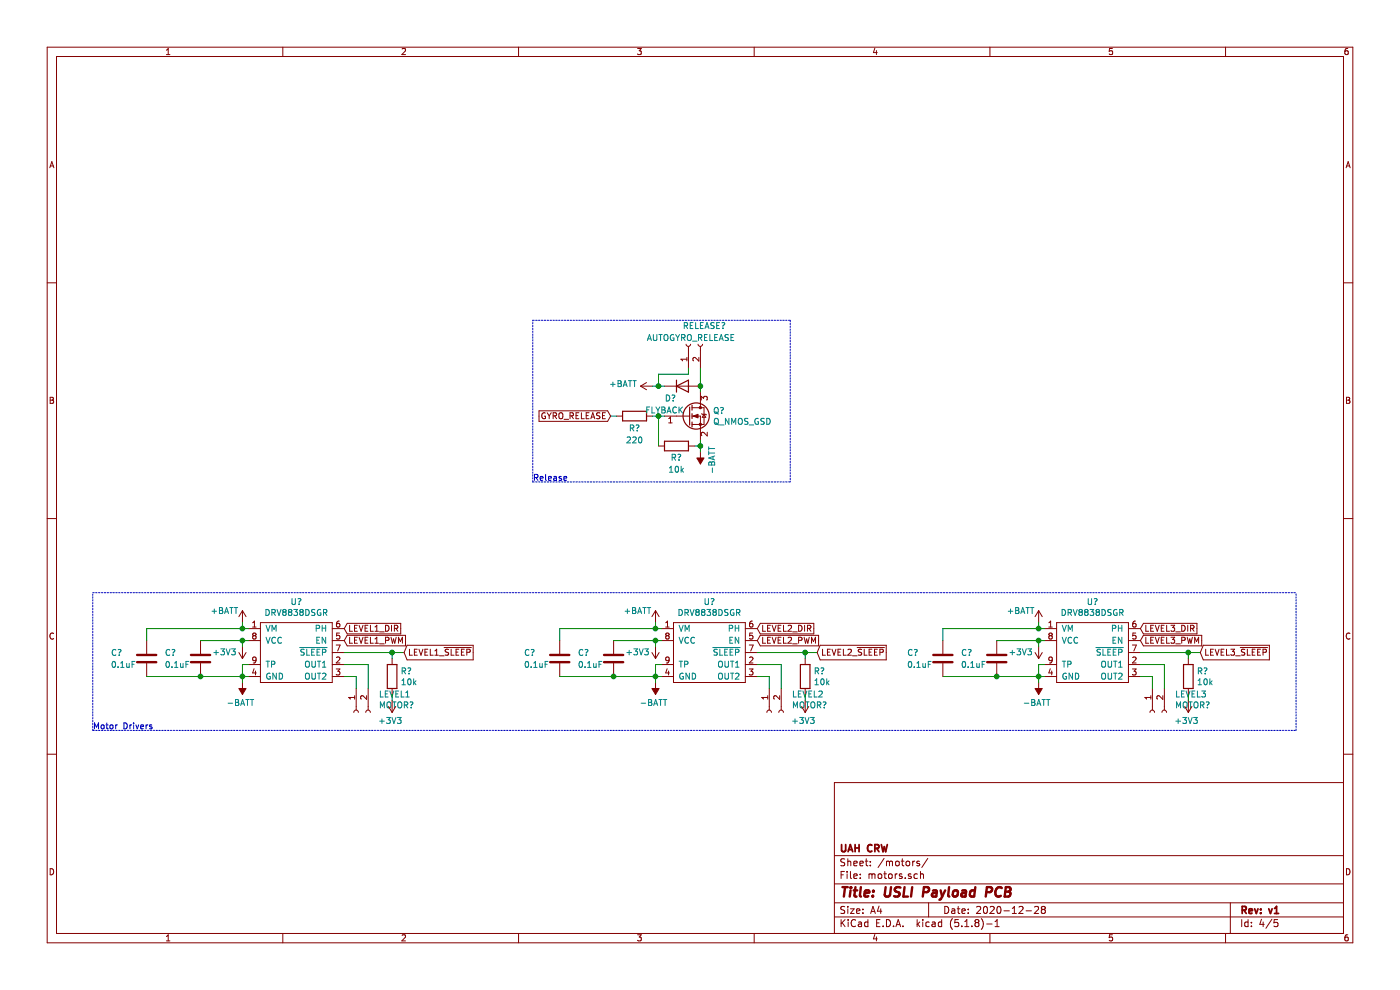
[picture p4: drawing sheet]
EESchema Schematic File Version 4
EELAYER 30 0
EELAYER END
$Descr A4 11693 8268
encoding utf-8
Sheet 4 5
Title "USLI Payload PCB"
Date "2020-12-28"
Rev "v1"
Comp "UAH CRW"
Comment1 ""
Comment2 ""
Comment3 ""
Comment4 ""
$EndDescr
$Comp
L power:-BATT #PWR?
U 1 1
P 5850 3775
AR Path="/600BB9C7" Ref="#PWR?"  Part="1" 
AR Path="/600B1082/600BB9C7" Ref="#PWR?"  Part="1" 
F 0 "#PWR?" H 5850 3625 50  0001 C CNN
F 1 "-BATT" V 5750 3725 50  0000 L CNN
F 2 "" H 5850 3775 50  0001 C CNN
F 3 "" H 5850 3775 50  0001 C CNN
	1    5850 3775
	-1   0    0    1   
$EndComp
$Comp
L Device:Q_NMOS_GSD Q?
U 1 1
P 5750 3475
AR Path="/600BB9CD" Ref="Q?"  Part="1" 
AR Path="/600B1082/600BB9CD" Ref="Q?"  Part="1" 
F 0 "Q?" H 5954 3521 50  0000 L CNN
F 1 "Q_NMOS_GSD" H 5954 3430 50  0000 L CNN
F 2 "Package_TO_SOT_SMD:SC-59_Handsoldering" H 5950 3575 50  0001 C CNN
F 3 "~" H 5750 3475 50  0001 C CNN
	1    5750 3475
	1    0    0    -1  
$EndComp
Wire Wire Line
	5850 3725 5850 3675
$Comp
L Device:R R?
U 1 1
P 5650 3725
AR Path="/600BB9D4" Ref="R?"  Part="1" 
AR Path="/600B1082/600BB9D4" Ref="R?"  Part="1" 
F 0 "R?" V 5550 3725 50  0000 C CNN
F 1 "10k" V 5450 3725 50  0000 C CNN
F 2 "Resistor_SMD:R_0402_1005Metric_Pad0.72x0.64mm_HandSolder" V 5580 3725 50  0001 C CNN
F 3 "~" H 5650 3725 50  0001 C CNN
	1    5650 3725
	0    -1   -1   0   
$EndComp
Wire Wire Line
	5500 3725 5500 3475
Wire Wire Line
	5500 3475 5550 3475
Wire Wire Line
	5500 3475 5450 3475
Connection ~ 5500 3475
Wire Wire Line
	5800 3725 5850 3725
Wire Wire Line
	5850 3725 5850 3775
Connection ~ 5850 3725
Text GLabel 5100 3475 0    50   Input ~ 0
GYRO_RELEASE
$Comp
L power:+BATT #PWR?
U 1 1
P 5450 3225
AR Path="/600BB9E2" Ref="#PWR?"  Part="1" 
AR Path="/600B1082/600BB9E2" Ref="#PWR?"  Part="1" 
F 0 "#PWR?" H 5450 3075 50  0001 C CNN
F 1 "+BATT" V 5465 3352 50  0000 L CNN
F 2 "" H 5450 3225 50  0001 C CNN
F 3 "" H 5450 3225 50  0001 C CNN
	1    5450 3225
	0    -1   -1   0   
$EndComp
$Comp
L CRW_PCB_v1:DRV8838DSGR U?
U 1 1
P 2475 5450
AR Path="/600BB9E8" Ref="U?"  Part="1" 
AR Path="/600B1082/600BB9E8" Ref="U?"  Part="1" 
F 0 "U?" H 2475 5875 50  0000 C CNN
F 1 "DRV8838DSGR" H 2475 5784 50  0000 C CNN
F 2 "CRW_PCB_v1:DRV8838DSGR" H 2475 5450 50  0001 C CNN
F 3 "" H 2475 5450 50  0001 C CNN
	1    2475 5450
	1    0    0    -1  
$EndComp
$Comp
L power:+BATT #PWR?
U 1 1
P 2025 5200
AR Path="/600BB9EE" Ref="#PWR?"  Part="1" 
AR Path="/600B1082/600BB9EE" Ref="#PWR?"  Part="1" 
F 0 "#PWR?" H 2025 5050 50  0001 C CNN
F 1 "+BATT" H 1875 5300 50  0000 C CNN
F 2 "" H 2025 5200 50  0001 C CNN
F 3 "" H 2025 5200 50  0001 C CNN
	1    2025 5200
	1    0    0    -1  
$EndComp
$Comp
L power:+3V3 #PWR?
U 1 1
P 2025 5400
AR Path="/600BB9F4" Ref="#PWR?"  Part="1" 
AR Path="/600B1082/600BB9F4" Ref="#PWR?"  Part="1" 
F 0 "#PWR?" H 2025 5250 50  0001 C CNN
F 1 "+3V3" H 2175 5450 50  0000 C CNN
F 2 "" H 2025 5400 50  0001 C CNN
F 3 "" H 2025 5400 50  0001 C CNN
	1    2025 5400
	-1   0    0    1   
$EndComp
$Comp
L Device:C C?
U 1 1
P 1675 5500
AR Path="/600BB9FA" Ref="C?"  Part="1" 
AR Path="/600B1082/600BB9FA" Ref="C?"  Part="1" 
F 0 "C?" H 1375 5550 50  0000 L CNN
F 1 "0.1uF" H 1375 5450 50  0000 L CNN
F 2 "Capacitor_SMD:C_0603_1608Metric_Pad1.08x0.95mm_HandSolder" H 1713 5350 50  0001 C CNN
F 3 "~" H 1675 5500 50  0001 C CNN
	1    1675 5500
	1    0    0    -1  
$EndComp
Wire Wire Line
	2025 5400 2025 5350
Wire Wire Line
	1675 5350 2025 5350
Connection ~ 2025 5350
Wire Wire Line
	2025 5350 2075 5350
$Comp
L Device:C C?
U 1 1
P 1225 5500
AR Path="/600BBA04" Ref="C?"  Part="1" 
AR Path="/600B1082/600BBA04" Ref="C?"  Part="1" 
F 0 "C?" H 925 5550 50  0000 L CNN
F 1 "0.1uF" H 925 5450 50  0000 L CNN
F 2 "Capacitor_SMD:C_0603_1608Metric_Pad1.08x0.95mm_HandSolder" H 1263 5350 50  0001 C CNN
F 3 "~" H 1225 5500 50  0001 C CNN
	1    1225 5500
	1    0    0    -1  
$EndComp
Wire Wire Line
	1225 5350 1225 5250
Wire Wire Line
	1225 5250 2025 5250
Wire Wire Line
	2025 5250 2025 5200
Connection ~ 2025 5250
Wire Wire Line
	2025 5250 2075 5250
Wire Wire Line
	1675 5650 1225 5650
Connection ~ 1675 5650
$Comp
L Connector:Conn_01x02_Female MOTOR?
U 1 1
P 2975 5950
AR Path="/600BBA11" Ref="MOTOR?"  Part="1" 
AR Path="/600B1082/600BBA11" Ref="MOTOR?"  Part="1" 
F 0 "MOTOR?" V 2913 5762 50  0000 R CNN
F 1 "LEVEL1" V 2822 5762 50  0000 R CNN
F 2 "Connector_JST:JST_SH_BM02B-SRSS-TB_1x02-1MP_P1.00mm_Vertical" H 2975 5950 50  0001 C CNN
F 3 "~" H 2975 5950 50  0001 C CNN
	1    2975 5950
	0    -1   1    0   
$EndComp
Wire Wire Line
	2875 5650 2975 5650
Wire Wire Line
	2975 5650 2975 5750
Wire Wire Line
	2875 5550 3075 5550
Wire Wire Line
	3075 5550 3075 5750
Text GLabel 2875 5250 2    50   Input ~ 0
LEVEL1_DIR
Text GLabel 2875 5350 2    50   Input ~ 0
LEVEL1_PWM
Text GLabel 3375 5450 2    50   Input ~ 0
LEVEL1_~SLEEP
$Comp
L power:+3V3 #PWR?
U 1 1
P 3275 5850
AR Path="/600BBA1E" Ref="#PWR?"  Part="1" 
AR Path="/600B1082/600BBA1E" Ref="#PWR?"  Part="1" 
F 0 "#PWR?" H 3275 5700 50  0001 C CNN
F 1 "+3V3" H 3290 6023 50  0000 C CNN
F 2 "" H 3275 5850 50  0001 C CNN
F 3 "" H 3275 5850 50  0001 C CNN
	1    3275 5850
	-1   0    0    1   
$EndComp
$Comp
L Device:R R?
U 1 1
P 3275 5650
AR Path="/600BBA24" Ref="R?"  Part="1" 
AR Path="/600B1082/600BBA24" Ref="R?"  Part="1" 
F 0 "R?" H 3345 5696 50  0000 L CNN
F 1 "10k" H 3345 5605 50  0000 L CNN
F 2 "Resistor_SMD:R_0402_1005Metric_Pad0.72x0.64mm_HandSolder" V 3205 5650 50  0001 C CNN
F 3 "~" H 3275 5650 50  0001 C CNN
	1    3275 5650
	1    0    0    -1  
$EndComp
Wire Wire Line
	3275 5500 3275 5450
Wire Wire Line
	3275 5450 2875 5450
Wire Wire Line
	3375 5450 3275 5450
Connection ~ 3275 5450
Wire Wire Line
	3275 5850 3275 5800
$Comp
L CRW_PCB_v1:DRV8838DSGR U?
U 1 1
P 5925 5450
AR Path="/600BBA2F" Ref="U?"  Part="1" 
AR Path="/600B1082/600BBA2F" Ref="U?"  Part="1" 
F 0 "U?" H 5925 5875 50  0000 C CNN
F 1 "DRV8838DSGR" H 5925 5784 50  0000 C CNN
F 2 "CRW_PCB_v1:DRV8838DSGR" H 5925 5450 50  0001 C CNN
F 3 "" H 5925 5450 50  0001 C CNN
	1    5925 5450
	1    0    0    -1  
$EndComp
$Comp
L power:+BATT #PWR?
U 1 1
P 5475 5200
AR Path="/600BBA35" Ref="#PWR?"  Part="1" 
AR Path="/600B1082/600BBA35" Ref="#PWR?"  Part="1" 
F 0 "#PWR?" H 5475 5050 50  0001 C CNN
F 1 "+BATT" H 5325 5300 50  0000 C CNN
F 2 "" H 5475 5200 50  0001 C CNN
F 3 "" H 5475 5200 50  0001 C CNN
	1    5475 5200
	1    0    0    -1  
$EndComp
$Comp
L power:+3V3 #PWR?
U 1 1
P 5475 5400
AR Path="/600BBA3B" Ref="#PWR?"  Part="1" 
AR Path="/600B1082/600BBA3B" Ref="#PWR?"  Part="1" 
F 0 "#PWR?" H 5475 5250 50  0001 C CNN
F 1 "+3V3" H 5625 5450 50  0000 C CNN
F 2 "" H 5475 5400 50  0001 C CNN
F 3 "" H 5475 5400 50  0001 C CNN
	1    5475 5400
	-1   0    0    1   
$EndComp
$Comp
L Device:C C?
U 1 1
P 5125 5500
AR Path="/600BBA41" Ref="C?"  Part="1" 
AR Path="/600B1082/600BBA41" Ref="C?"  Part="1" 
F 0 "C?" H 4825 5550 50  0000 L CNN
F 1 "0.1uF" H 4825 5450 50  0000 L CNN
F 2 "Capacitor_SMD:C_0603_1608Metric_Pad1.08x0.95mm_HandSolder" H 5163 5350 50  0001 C CNN
F 3 "~" H 5125 5500 50  0001 C CNN
	1    5125 5500
	1    0    0    -1  
$EndComp
Wire Wire Line
	5475 5400 5475 5350
Wire Wire Line
	5125 5350 5475 5350
Connection ~ 5475 5350
Wire Wire Line
	5475 5350 5525 5350
$Comp
L Device:C C?
U 1 1
P 4675 5500
AR Path="/600BBA4B" Ref="C?"  Part="1" 
AR Path="/600B1082/600BBA4B" Ref="C?"  Part="1" 
F 0 "C?" H 4375 5550 50  0000 L CNN
F 1 "0.1uF" H 4375 5450 50  0000 L CNN
F 2 "Capacitor_SMD:C_0603_1608Metric_Pad1.08x0.95mm_HandSolder" H 4713 5350 50  0001 C CNN
F 3 "~" H 4675 5500 50  0001 C CNN
	1    4675 5500
	1    0    0    -1  
$EndComp
Wire Wire Line
	4675 5350 4675 5250
Wire Wire Line
	4675 5250 5475 5250
Wire Wire Line
	5475 5250 5475 5200
Connection ~ 5475 5250
Wire Wire Line
	5475 5250 5525 5250
Wire Wire Line
	5125 5650 4675 5650
Connection ~ 5125 5650
$Comp
L Connector:Conn_01x02_Female MOTOR?
U 1 1
P 6425 5950
AR Path="/600BBA58" Ref="MOTOR?"  Part="1" 
AR Path="/600B1082/600BBA58" Ref="MOTOR?"  Part="1" 
F 0 "MOTOR?" V 6363 5762 50  0000 R CNN
F 1 "LEVEL2" V 6272 5762 50  0000 R CNN
F 2 "Connector_JST:JST_SH_BM02B-SRSS-TB_1x02-1MP_P1.00mm_Vertical" H 6425 5950 50  0001 C CNN
F 3 "~" H 6425 5950 50  0001 C CNN
	1    6425 5950
	0    -1   1    0   
$EndComp
Wire Wire Line
	6325 5650 6425 5650
Wire Wire Line
	6425 5650 6425 5750
Wire Wire Line
	6325 5550 6525 5550
Wire Wire Line
	6525 5550 6525 5750
Text GLabel 6325 5250 2    50   Input ~ 0
LEVEL2_DIR
Text GLabel 6325 5350 2    50   Input ~ 0
LEVEL2_PWM
Text GLabel 6825 5450 2    50   Input ~ 0
LEVEL2_~SLEEP
$Comp
L power:+3V3 #PWR?
U 1 1
P 6725 5850
AR Path="/600BBA65" Ref="#PWR?"  Part="1" 
AR Path="/600B1082/600BBA65" Ref="#PWR?"  Part="1" 
F 0 "#PWR?" H 6725 5700 50  0001 C CNN
F 1 "+3V3" H 6740 6023 50  0000 C CNN
F 2 "" H 6725 5850 50  0001 C CNN
F 3 "" H 6725 5850 50  0001 C CNN
	1    6725 5850
	-1   0    0    1   
$EndComp
$Comp
L Device:R R?
U 1 1
P 6725 5650
AR Path="/600BBA6B" Ref="R?"  Part="1" 
AR Path="/600B1082/600BBA6B" Ref="R?"  Part="1" 
F 0 "R?" H 6795 5696 50  0000 L CNN
F 1 "10k" H 6795 5605 50  0000 L CNN
F 2 "Resistor_SMD:R_0402_1005Metric_Pad0.72x0.64mm_HandSolder" V 6655 5650 50  0001 C CNN
F 3 "~" H 6725 5650 50  0001 C CNN
	1    6725 5650
	1    0    0    -1  
$EndComp
Wire Wire Line
	6725 5500 6725 5450
Wire Wire Line
	6725 5450 6325 5450
Wire Wire Line
	6825 5450 6725 5450
Connection ~ 6725 5450
Wire Wire Line
	6725 5850 6725 5800
$Comp
L CRW_PCB_v1:DRV8838DSGR U?
U 1 1
P 9125 5450
AR Path="/600BBA76" Ref="U?"  Part="1" 
AR Path="/600B1082/600BBA76" Ref="U?"  Part="1" 
F 0 "U?" H 9125 5875 50  0000 C CNN
F 1 "DRV8838DSGR" H 9125 5784 50  0000 C CNN
F 2 "CRW_PCB_v1:DRV8838DSGR" H 9125 5450 50  0001 C CNN
F 3 "" H 9125 5450 50  0001 C CNN
	1    9125 5450
	1    0    0    -1  
$EndComp
$Comp
L power:+BATT #PWR?
U 1 1
P 8675 5200
AR Path="/600BBA7C" Ref="#PWR?"  Part="1" 
AR Path="/600B1082/600BBA7C" Ref="#PWR?"  Part="1" 
F 0 "#PWR?" H 8675 5050 50  0001 C CNN
F 1 "+BATT" H 8525 5300 50  0000 C CNN
F 2 "" H 8675 5200 50  0001 C CNN
F 3 "" H 8675 5200 50  0001 C CNN
	1    8675 5200
	1    0    0    -1  
$EndComp
$Comp
L power:+3V3 #PWR?
U 1 1
P 8675 5400
AR Path="/600BBA82" Ref="#PWR?"  Part="1" 
AR Path="/600B1082/600BBA82" Ref="#PWR?"  Part="1" 
F 0 "#PWR?" H 8675 5250 50  0001 C CNN
F 1 "+3V3" H 8825 5450 50  0000 C CNN
F 2 "" H 8675 5400 50  0001 C CNN
F 3 "" H 8675 5400 50  0001 C CNN
	1    8675 5400
	-1   0    0    1   
$EndComp
$Comp
L Device:C C?
U 1 1
P 8325 5500
AR Path="/600BBA88" Ref="C?"  Part="1" 
AR Path="/600B1082/600BBA88" Ref="C?"  Part="1" 
F 0 "C?" H 8025 5550 50  0000 L CNN
F 1 "0.1uF" H 8025 5450 50  0000 L CNN
F 2 "Capacitor_SMD:C_0603_1608Metric_Pad1.08x0.95mm_HandSolder" H 8363 5350 50  0001 C CNN
F 3 "~" H 8325 5500 50  0001 C CNN
	1    8325 5500
	1    0    0    -1  
$EndComp
Wire Wire Line
	8675 5400 8675 5350
Wire Wire Line
	8325 5350 8675 5350
Connection ~ 8675 5350
Wire Wire Line
	8675 5350 8725 5350
$Comp
L Device:C C?
U 1 1
P 7875 5500
AR Path="/600BBA92" Ref="C?"  Part="1" 
AR Path="/600B1082/600BBA92" Ref="C?"  Part="1" 
F 0 "C?" H 7575 5550 50  0000 L CNN
F 1 "0.1uF" H 7575 5450 50  0000 L CNN
F 2 "Capacitor_SMD:C_0603_1608Metric_Pad1.08x0.95mm_HandSolder" H 7913 5350 50  0001 C CNN
F 3 "~" H 7875 5500 50  0001 C CNN
	1    7875 5500
	1    0    0    -1  
$EndComp
Wire Wire Line
	7875 5350 7875 5250
Wire Wire Line
	7875 5250 8675 5250
Wire Wire Line
	8675 5250 8675 5200
Connection ~ 8675 5250
Wire Wire Line
	8675 5250 8725 5250
Wire Wire Line
	8325 5650 7875 5650
Connection ~ 8325 5650
$Comp
L Connector:Conn_01x02_Female MOTOR?
U 1 1
P 9625 5950
AR Path="/600BBA9F" Ref="MOTOR?"  Part="1" 
AR Path="/600B1082/600BBA9F" Ref="MOTOR?"  Part="1" 
F 0 "MOTOR?" V 9563 5762 50  0000 R CNN
F 1 "LEVEL3" V 9472 5762 50  0000 R CNN
F 2 "Connector_JST:JST_SH_BM02B-SRSS-TB_1x02-1MP_P1.00mm_Vertical" H 9625 5950 50  0001 C CNN
F 3 "~" H 9625 5950 50  0001 C CNN
	1    9625 5950
	0    -1   1    0   
$EndComp
Wire Wire Line
	9525 5650 9625 5650
Wire Wire Line
	9625 5650 9625 5750
Wire Wire Line
	9525 5550 9725 5550
Wire Wire Line
	9725 5550 9725 5750
Text GLabel 9525 5250 2    50   Input ~ 0
LEVEL3_DIR
Text GLabel 9525 5350 2    50   Input ~ 0
LEVEL3_PWM
Text GLabel 10025 5450 2    50   Input ~ 0
LEVEL3_~SLEEP
$Comp
L power:+3V3 #PWR?
U 1 1
P 9925 5850
AR Path="/600BBAAC" Ref="#PWR?"  Part="1" 
AR Path="/600B1082/600BBAAC" Ref="#PWR?"  Part="1" 
F 0 "#PWR?" H 9925 5700 50  0001 C CNN
F 1 "+3V3" H 9940 6023 50  0000 C CNN
F 2 "" H 9925 5850 50  0001 C CNN
F 3 "" H 9925 5850 50  0001 C CNN
	1    9925 5850
	-1   0    0    1   
$EndComp
$Comp
L Device:R R?
U 1 1
P 9925 5650
AR Path="/600BBAB2" Ref="R?"  Part="1" 
AR Path="/600B1082/600BBAB2" Ref="R?"  Part="1" 
F 0 "R?" H 9995 5696 50  0000 L CNN
F 1 "10k" H 9995 5605 50  0000 L CNN
F 2 "Resistor_SMD:R_0402_1005Metric_Pad0.72x0.64mm_HandSolder" V 9855 5650 50  0001 C CNN
F 3 "~" H 9925 5650 50  0001 C CNN
	1    9925 5650
	1    0    0    -1  
$EndComp
Wire Wire Line
	9925 5500 9925 5450
Wire Wire Line
	9925 5450 9525 5450
Wire Wire Line
	10025 5450 9925 5450
Connection ~ 9925 5450
Wire Wire Line
	9925 5850 9925 5800
Wire Notes Line
	775  6100 10825 6100
Text Notes 775  6100 0    50   ~ 0
Motor Drivers
$Comp
L Connector:Conn_01x02_Female RELEASE?
U 1 1
P 5750 2875
AR Path="/600BBABF" Ref="RELEASE?"  Part="1" 
AR Path="/600B1082/600BBABF" Ref="RELEASE?"  Part="1" 
F 0 "RELEASE?" V 5900 2925 50  0000 R CNN
F 1 "AUTOGYRO_RELEASE" V 5800 3225 50  0000 R CNN
F 2 "Connector_JST:JST_PH_B2B-PH-K_1x02_P2.00mm_Vertical" H 5750 2875 50  0001 C CNN
F 3 "~" H 5750 2875 50  0001 C CNN
	1    5750 2875
	0    -1   -1   0   
$EndComp
Wire Notes Line
	6600 2675 6600 4025
Wire Notes Line
	4450 4025 4450 2675
Text Notes 4450 4025 0    50   ~ 0
Release
$Comp
L Device:R R?
U 1 1
P 5300 3475
AR Path="/600BBAC8" Ref="R?"  Part="1" 
AR Path="/600B1082/600BBAC8" Ref="R?"  Part="1" 
F 0 "R?" V 5400 3475 50  0000 C CNN
F 1 "220" V 5500 3475 50  0000 C CNN
F 2 "Resistor_SMD:R_0603_1608Metric_Pad0.98x0.95mm_HandSolder" V 5230 3475 50  0001 C CNN
F 3 "~" H 5300 3475 50  0001 C CNN
	1    5300 3475
	0    1    1    0   
$EndComp
Wire Wire Line
	5100 3475 5150 3475
Wire Notes Line
	4450 2675 6600 2675
Wire Notes Line
	4450 4025 6600 4025
$Comp
L Device:D D?
U 1 1
P 5700 3225
AR Path="/600BBAD1" Ref="D?"  Part="1" 
AR Path="/600B1082/600BBAD1" Ref="D?"  Part="1" 
F 0 "D?" H 5600 3125 50  0000 C CNN
F 1 "FLYBACK" H 5550 3025 50  0000 C CNN
F 2 "Diode_SMD:D_SMC" H 5700 3225 50  0001 C CNN
F 3 "~" H 5700 3225 50  0001 C CNN
	1    5700 3225
	1    0    0    -1  
$EndComp
Wire Wire Line
	5450 3225 5500 3225
Wire Wire Line
	5750 3125 5500 3125
Wire Wire Line
	5500 3125 5500 3225
Connection ~ 5500 3225
Wire Wire Line
	5500 3225 5550 3225
Wire Wire Line
	5850 3075 5850 3225
Connection ~ 5850 3225
Wire Wire Line
	5850 3225 5850 3275
Wire Wire Line
	1675 5650 2025 5650
$Comp
L power:-BATT #PWR?
U 1 1
P 2025 5700
AR Path="/600BBAE0" Ref="#PWR?"  Part="1" 
AR Path="/600B1082/600BBAE0" Ref="#PWR?"  Part="1" 
F 0 "#PWR?" H 2025 5550 50  0001 C CNN
F 1 "-BATT" H 2040 5873 50  0000 C CNN
F 2 "" H 2025 5700 50  0001 C CNN
F 3 "" H 2025 5700 50  0001 C CNN
	1    2025 5700
	-1   0    0    1   
$EndComp
Connection ~ 2025 5650
Wire Wire Line
	2025 5650 2075 5650
Wire Wire Line
	2025 5700 2025 5650
$Comp
L power:-BATT #PWR?
U 1 1
P 5475 5700
AR Path="/600BBAE9" Ref="#PWR?"  Part="1" 
AR Path="/600B1082/600BBAE9" Ref="#PWR?"  Part="1" 
F 0 "#PWR?" H 5475 5550 50  0001 C CNN
F 1 "-BATT" H 5490 5873 50  0000 C CNN
F 2 "" H 5475 5700 50  0001 C CNN
F 3 "" H 5475 5700 50  0001 C CNN
	1    5475 5700
	-1   0    0    1   
$EndComp
Wire Wire Line
	5475 5700 5475 5650
$Comp
L power:-BATT #PWR?
U 1 1
P 8675 5700
AR Path="/600BBAF0" Ref="#PWR?"  Part="1" 
AR Path="/600B1082/600BBAF0" Ref="#PWR?"  Part="1" 
F 0 "#PWR?" H 8675 5550 50  0001 C CNN
F 1 "-BATT" H 8690 5873 50  0000 C CNN
F 2 "" H 8675 5700 50  0001 C CNN
F 3 "" H 8675 5700 50  0001 C CNN
	1    8675 5700
	-1   0    0    1   
$EndComp
Wire Wire Line
	8675 5700 8675 5650
Wire Notes Line
	775  6100 775  4950
Wire Notes Line
	10825 6100 10825 4950
Wire Notes Line
	775  4950 10825 4950
Wire Wire Line
	5750 3075 5750 3125
Wire Wire Line
	5125 5650 5475 5650
Connection ~ 5475 5650
Wire Wire Line
	5475 5650 5525 5650
Wire Wire Line
	8325 5650 8675 5650
Connection ~ 8675 5650
Wire Wire Line
	8675 5650 8725 5650
Wire Wire Line
	8725 5550 8675 5550
Wire Wire Line
	8675 5550 8675 5650
Wire Wire Line
	5525 5550 5475 5550
Wire Wire Line
	5475 5550 5475 5650
Wire Wire Line
	2075 5550 2025 5550
Wire Wire Line
	2025 5550 2025 5650
$EndSCHEMATC
